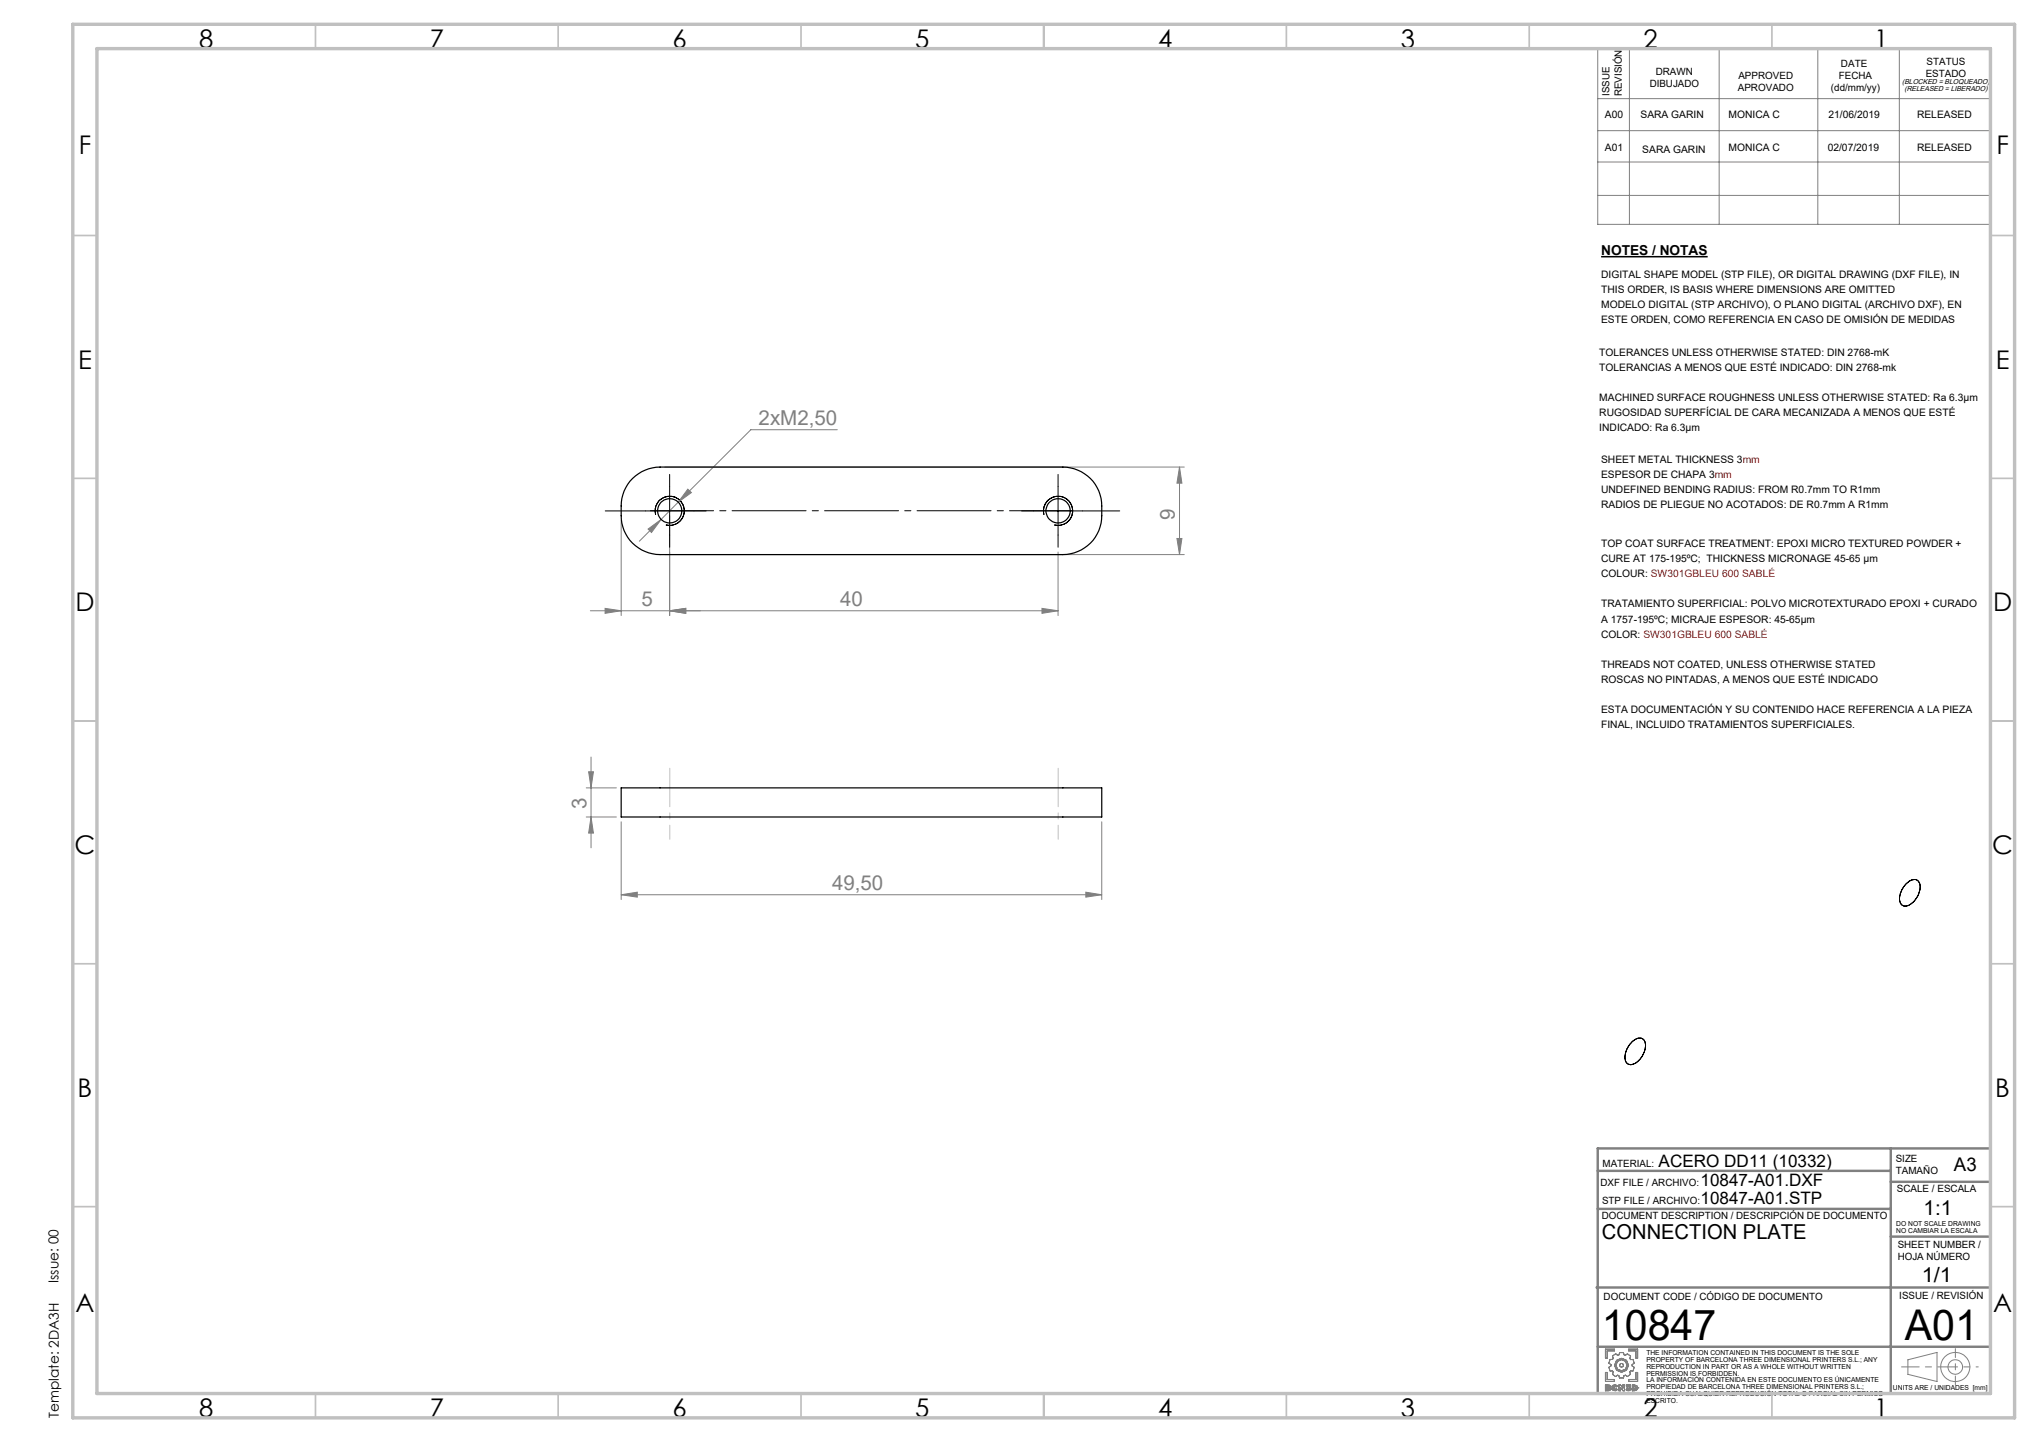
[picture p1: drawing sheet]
<svg xmlns="http://www.w3.org/2000/svg" width="420mm" height="297mm" viewBox="0 0 420 297" stroke-linecap="round" stroke-linejoin="round" font-family="sans-serif">
<path d="M329.8 52.9h22" fill="none" stroke="#000" stroke-width=".32"/>
<g fill="none" stroke="#808080" stroke-width=".21">
<path d="M329.1 10h80.9v36.2h-80.9zM335.6 10v36.2M354.1 10v36.2M374.4 10v36.2M391.2 10v36.2M329.1 20.3h80.9M329.1 26.9h80.9M329.1 33.4h80.9M329.1 40.2h80.9M136.9 96.2h107M172.5 88.5h-17.8l-15 14.9M243 96.2l.5 3.3h-1.1z"/>
<path d="M243 96.2v18M128 107.2v19.6M133.5 109l2.7-2-2 2.7zM136.2 107l-4.5 4.5M136.9 114.2h107M137.9 106.2v20.6M139.7 103.4l-3.5 3.6M141.7 100.7l.7 .8-2.7 1.9zM217.9 113.7v13.1M242.4 110.9h1.1l-.5 3.3zM121.6 125.8h96.3M124.6 125.3l3.4 .5-3.4 .5z"/>
<path d="M137.9 125.8l3.4-.5v1zM214.6 125.3l3.3 .5-3.3 .5zM121.2 159h1l-.5 3.3zM121.7 155.9v18.7M120.8 162.3h6.2M120.8 168.3h6.2M121.7 168.3l.5 3.3h-1zM128 169.3v16M226.9 169.3v16M128 184.3l3.3-.5v1zM128 184.3h98.9M223.7 183.8l3.2 .5-3.2 .5z"/>
<path d="M330.7 277.9h1.8v.3h-1.5v1.5h-.3zM332.1 279.3l.7-.5 .4 .3 .3-.1 .1-.4h.8l.1 .4 .3 .1 .4-.3 .7 .5-.2 .5 .2 .2h.5l.2 .8-.4 .3v.2l.4 .3-.2 .8h-.5l-.2 .2 .1 .5-.6 .4-.4-.3-.3 .1-.1 .5h-.8l-.2-.5-.2-.1-.4 .3-.7-.4 .2-.5-.2-.2h-.5l-.2-.8 .4-.3v-.2l-.4-.3 .2-.8h.5l.2-.2zM335.5 277.9h1.8v1.8h-.3v-1.5h-1.5zM330.7 282.7h.3v1.4h1.5v.4h-1.8zM331 285.5l.4 .1-.4 .1zM331 286l.4 .1-.4 .1zM331.3 285.3l.4 .2M331.3 285.3h.2l.2 .2M331.3 285.3h-.6v1.2l.9-.1 .2-.3M331.4 285.6h.1M331.4 286.1h.1M331.7 285.5l-.2 .3 .3 .3"/>
<path d="M331.7 285.5h.1M331.8 286.1h.1M332 285.9l.2 .3 .4 .3 .6-.3M332 285.9l.3 .5 .5 .1 .4-.3M332 285.9h.1M332.4 285.9l.1 .2 .4-.1M332.4 285.9h.1M332.9 285.7l-.2-.2-.3 .1v.3M332.9 285.7l-.4-.1-.1 .3M332.9 286l.3 .2M333.2 285.5l-.5-.3-.5 .2-.2 .5M333.2 285.5l-.4-.3-.5 .1-.3 .6"/>
<path d="M333.2 285.5l-.3 .2M333.5 285.3h.3l.5 .6v-.6h.3v1.2h-.3l-.5-.7v.7h-.3zM335.1 286l.3 .2 .2-.1-.2 .1zM335.1 286l-.2 .2M335.5 284.1h1.5v-1.4h.3v1.8h-1.8zM335.6 286.1l-.4-.2v-.2l.3-.2h-.5v-.2h.8v.2l-.2 .2 .3 .4M335.6 286.1h.1M335.9 286.1l-.2 .3-.3 .1-.5-.3M335.9 286.1l-.2 .3-.4 .1-.4-.3M335.9 286.1h.1M336.2 285.3l1 .2 .2 .4-.3 .4-.9 .2zM336.5 285.5l.4 .1v.5h-.4z"/>
<path d="M337 285.9h.1M337.4 285.9h.1M393 280.1l6-1.6v6l-6-1.4z"/>
<circle cx="334" cy="281.2" r="1.14"/>
<circle cx="334" cy="281.2" r=".39"/>
<circle cx="334" cy="281.2" r="1.45"/>
<circle cx="402.7" cy="281.6" r="3"/>
<circle cx="402.8" cy="281.5" r="1.49"/>
</g>
<path d="M137.9 97.7v15M217.9 97.7v15M124.7 105.2h20.8M135 106a3 3 0 0 1 2.7-3.8 3 3 0 0 1 3.3 3.3 3 3 0 0 1-3.8 2.6M210.4 105.2h20.2M215.1 106a3 3 0 0 1 2.6-3.8 3 3 0 0 1 3.2 3.3 3 3 0 0 1-3.7 2.6M392.5 182.1a1.9 1.9 0 0 1 2.6-.7 3.2 3.2 0 0 1-.7 4.1 2.08 2.08 0 0 1-2.6 .9 2.32 2.32 0 0 1-.2-2.8zM336.1 214.6a1.68 1.68 0 0 1 2.5-.4 3.7 3.7 0 0 1-1.2 4.4 1.53 1.53 0 0 1-2.4 .2 3.9 3.9 0 0 1 1.1-4.2z" fill="none" stroke="#000" stroke-width=".21"/>
<path d="M134 105.2h87" fill="none" stroke="#000" stroke-width=".21" stroke-dasharray="15.2 1.3 1.3 1.3" stroke-dashoffset="2.2"/>
<path d="M391.7 281.5h11.1" fill="none" stroke="#808080" stroke-width=".21" stroke-dasharray="15.2 1.3 1.3 1.3" stroke-dashoffset="11.6"/>
<path d="M402.8 281.5h4.7" fill="none" stroke="#808080" stroke-width=".21" stroke-dasharray="15.2 1.3 1.3 1.3" stroke-dashoffset="14.8"/>
<path d="M402.8 277.8v7.4" fill="none" stroke="#808080" stroke-width=".21" stroke-dasharray="15.2 1.3 1.3 1.3" stroke-dashoffset="13.4"/>
<path d="M329.1 236.5h80.9v50.5h-80.9zM389.5 236.5v50.5M329.1 249h60.4M329.1 241.2h60.4M389.5 243.4h20.5M389.5 254.7h20.5M328.9 265.2h81.1M329.1 277.4h80.9" fill="none" stroke="#808080" stroke-width=".5"/>
<path d="M138 158.2v14.7M218 158.2v14.7" fill="none" stroke="#c0c0c0" stroke-width=".21" stroke-dasharray="15.2 1.3 1.3 1.3" stroke-dashoffset="7.3"/>
<g fill="none" stroke="#c0c0c0" stroke-width=".35">
<path d="M65 5v5M115 5v5M165 5v5M215 5v5M265 5v5M315 5v5M365 5v5M15 48.5h5M410 48.5h5M15 98.5h5M410 98.5h5M15 148.5h5"/>
<path d="M410 148.5h5M15 198.5h5M410 198.5h5M15 248.5h5M410 248.5h5M65 287v5M115 287v5M165 287v5M215 287v5M265 287v5M315 287v5M365 287v5"/>
</g>
<path d="M15 5h400v287h-400zM20 10h390v277h-390z" fill="none" stroke="#c0c0c0" stroke-width=".7"/>
<g fill="#808080">
<path d="M137.9 125.8l3.4-.5v1zM214.6 125.3l3.3 .5-3.3 .5zM133.5 109l.7 .7 2-2.7zM141.7 100.7l-2 2.7 2.7-1.9zM128 184.3l3.3-.5v1zM223.7 183.8l3.2 .5-3.2 .5z"/>
<path d="M243 96.2l.5 3.3h-1.1zM242.4 110.9h1.1l-.5 3.3zM121.2 159h1l-.5 3.3zM121.7 168.3l.5 3.3h-1z"/>
<path d="M137.9 125.8l3.4-.5v1zM124.6 125.3l3.4 .5-3.4 .5z"/>
</g>
<g fill="none" stroke="#000" stroke-width=".25">
<path d="M130.3 98.6a8.3 8.3 0 0 1 5.7-2.4h82.9a8 8 0 0 1 8 8 9.1 9.1 0 0 1-2.3 7.7 8.3 8.3 0 0 1-5.7 2.3h-82.9a8 8 0 0 1-8-8 9.1 9.1 0 0 1 2.3-7.6zM128 162.3h98.9v6h-98.9z"/>
<circle cx="137.9" cy="105.2" r="2.5"/>
<circle cx="218" cy="105.2" r="2.5"/>
</g>
<g font-size="8.7">
<text x="330" y="275.9">10847</text>
<text x="392.3" y="275.9">A01</text>
</g>
<g font-size="5.3">
<text x="41" y="9.9">8</text>
<text x="88.5" y="9.9">7</text>
<text x="138.5" y="9.9">6</text>
<text x="188.5" y="9.9">5</text>
<text x="238.5" y="9.9">4</text>
<text x="288.5" y="9.9">3</text>
<text x="338.5" y="9.9">2</text>
<text x="386" y="9.9">1</text>
<text x="16.2" y="31.7">F</text>
<text x="411.2" y="31.7">F</text>
<text x="16.1" y="75.9">E</text>
<text x="411.1" y="75.9">E</text>
<text x="15.5" y="125.9">D</text>
<text x="410.5" y="125.9">D</text>
<text x="15.4" y="175.9">C</text>
<text x="410.4" y="175.9">C</text>
<text x="16" y="225.9">B</text>
<text x="411" y="225.9">B</text>
<text x="15.5" y="270.2">A</text>
<text x="410.5" y="270.2">A</text>
<text x="41" y="291.9">8</text>
<text x="88.5" y="291.9">7</text>
<text x="138.5" y="291.9">6</text>
<text x="188.5" y="291.9">5</text>
<text x="238.5" y="291.9">4</text>
<text x="288.5" y="291.9">3</text>
<text x="338.5" y="291.9">2</text>
<text x="386" y="291.9">1</text>
</g>
<g font-size="4.2" fill="#808080">
<text x="156.3" y="87.5">2xM2,50</text>
<text x="242" y="107.1" transform="rotate(-90 242 107.1)">9</text>
<text x="132.2" y="124.8">5</text>
<text x="173.1" y="124.8">40</text>
<text x="120.8" y="166.6" transform="rotate(-90 120.8 166.6)">3</text>
<text x="171.4" y="183.3">49,50</text>
</g>
<g font-size="4.2">
<text x="396.2" y="250.3">1:1</text>
<text x="330" y="255.2">CONNECTION PLATE</text>
<text x="395.8" y="264">1/1</text>
</g>
<text font-size="3.9" x="402.5" y="241.1">A3</text>
<g font-size="3.5">
<text x="341.7" y="240.4">ACERO DD11 (10332)</text>
<text x="350.3" y="244.3">10847-A01.DXF</text>
<text x="350.3" y="247.9">10847-A01.STP</text>
</g>
<g font-size="2.8">
<text x="329.8" y="52.6">NOTES / NOTAS</text>
<text x="12.1" y="264.2" transform="rotate(-90 12.1 264.2)">Issue: 00</text>
<text x="12.2" y="292" transform="rotate(-90 12.2 292)">Template: 2DA3H</text>
</g>
<g font-size="2.1">
<text x="339.8" y="17.9">DIBUJADO</text>
<text x="341.1" y="15.4">DRAWN</text>
<text x="358.1" y="16.3">APPROVED</text>
<text x="378.8" y="16.3">FECHA</text>
<text x="379.2" y="13.8">DATE</text>
<text x="396.7" y="15.8">ESTADO</text>
<text x="396.8" y="13.3">STATUS</text>
<text x="331.5" y="19.8" transform="rotate(-90 331.5 19.8)">ISSUE</text>
<text x="334" y="19.8" transform="rotate(-90 334 19.8)">REVISIÓN</text>
<text x="357.9" y="18.8">APROVADO</text>
<text x="377.1" y="18.8">(dd/mm/yy)</text>
<text x="330.6" y="24.3">A00</text>
<text x="337.9" y="24.3">SARA GARIN</text>
<text x="356.1" y="24.3">MONICA C</text>
<text x="376.6" y="24.3">21/06/2019</text>
<text x="394.9" y="24.3">RELEASED</text>
<text x="330.6" y="31.2">A01</text>
<text x="338.3" y="31.4">SARA GARIN</text>
<text x="356.1" y="31.2">MONICA C</text>
<text x="376.5" y="31.2">02/07/2019</text>
<text x="394.9" y="31.2">RELEASED</text>
<text x="329.8" y="57.2">DIGITAL SHAPE MODEL (STP FILE), OR DIGITAL DRAWING (DXF FILE), IN</text>
<text x="329.8" y="60.3">THIS ORDER, IS BASIS WHERE DIMENSIONS ARE OMITTED</text>
<text x="329.8" y="63.4">MODELO DIGITAL (STP ARCHIVO), O PLANO DIGITAL (ARCHIVO DXF), EN</text>
<text x="329.8" y="66.5">ESTE ORDEN, COMO REFERENCIA EN CASO DE OMISIÓN DE MEDIDAS</text>
<text x="329.4" y="73.2">TOLERANCES UNLESS OTHERWISE STATED: DIN 2768-mK</text>
<text x="329.4" y="76.3">TOLERANCIAS A MENOS QUE ESTÉ INDICADO: DIN 2768-mk</text>
<text x="329.4" y="82.6">MACHINED SURFACE ROUGHNESS UNLESS OTHERWISE STATED: Ra 6.3µm</text>
<text x="329.4" y="85.7">RUGOSIDAD SUPERFÍCIAL DE CARA MECANIZADA A MENOS QUE ESTÉ</text>
<text x="329.4" y="88.8">INDICADO: Ra 6.3µm</text>
<text x="329.8" y="95.4">SHEET METAL THICKNESS 3mm</text>
<text x="329.8" y="98.5">ESPESOR DE CHAPA 3mm</text>
<text x="329.8" y="101.6">UNDEFINED BENDING RADIUS: FROM R0.7mm TO R1mm</text>
<text x="329.8" y="104.7">RADIOS DE PLIEGUE NO ACOTADOS: DE R0.7mm A R1mm</text>
<text x="329.8" y="112.6">TOP COAT SURFACE TREATMENT: EPOXI MICRO TEXTURED POWDER +</text>
<text x="329.8" y="115.7">CURE AT 175-195ºC; THICKNESS MICRONAGE 45-65 µm</text>
<text x="329.8" y="118.9">COLOUR: SW301GBLEU 600 SABLÉ</text>
<text x="329.8" y="125.1">TRATAMIENTO SUPERFICIAL: POLVO MICROTEXTURADO EPOXI + CURADO</text>
<text x="329.8" y="128.2">A 1757-195ºC; MICRAJE ESPESOR: 45-65µm</text>
<text x="329.8" y="131.3">COLOR: SW301GBLEU 600 SABLÉ</text>
<text x="329.8" y="137.6">THREADS NOT COATED, UNLESS OTHERWISE STATED</text>
<text x="329.8" y="140.7">ROSCAS NO PINTADAS, A MENOS QUE ESTÉ INDICADO</text>
<text x="329.8" y="146.9">ESTA DOCUMENTACIÓN Y SU CONTENIDO HACE REFERENCIA A LA PIEZA</text>
<text x="329.8" y="150">FINAL, INCLUIDO TRATAMIENTOS SUPERFICIALES.</text>
<text x="390.5" y="239.4">SIZE</text>
<text x="329.7" y="244.3">DXF FILE / ARCHIVO:</text>
<text x="330.1" y="240.4">MATERIAL:</text>
<text x="390.5" y="241.9">TAMAÑO</text>
<text x="390.7" y="245.6">SCALE / ESCALA</text>
<text x="330" y="251">DOCUMENT DESCRIPTION / DESCRIPCIÓN DE DOCUMENTO</text>
<text x="330" y="247.9">STP FILE / ARCHIVO:</text>
<text x="390.9" y="257.1">SHEET NUMBER /</text>
<text x="390.9" y="259.6">HOJA NÚMERO</text>
<text x="330.3" y="267.7">DOCUMENT CODE / CÓDIGO DE DOCUMENTO</text>
<text x="391.2" y="267.5">ISSUE / REVISIÓN</text>
</g>
<g font-size="1.5">
<text x="391.8" y="17.4">(BLOCKED = BLOQUEADO)</text>
<text x="392.3" y="18.8">(RELEASED = LIBERADO)</text>
</g>
<g font-size="1.4">
<text x="390.6" y="252.5">DO NOT SCALE DRAWING</text>
<text x="390.6" y="253.9">NO CAMBIAR LA ESCALA</text>
<text x="339.1" y="279.1">THE INFORMATION CONTAINED IN THIS DOCUMENT IS THE SOLE</text>
<text x="339.1" y="280.5">PROPERTY OF BARCELONA THREE DIMENSIONAL PRINTERS S.L.; ANY</text>
<text x="339.1" y="281.9">REPRODUCTION IN PART OR AS A WHOLE WITHOUT WRITTEN</text>
<text x="339.1" y="283.3">PERMISSION IS FORBIDDEN.</text>
<text x="339.1" y="284.7">LA INFORMACIÓN CONTENIDA EN ESTE DOCUMENTO ES ÚNICAMENTE</text>
<text x="339.1" y="286.1">PROPIEDAD DE BARCELONA THREE DIMENSIONAL PRINTERS S.L.;</text>
<text x="339.1" y="287.6">PROHIBIDA CUALQUIER REPRODUCIÓN TOTAL O PARCIAL SIN PERMISO</text>
<text x="389.9" y="286.3">UNITS ARE / UNIDADES [mm]</text>
<text x="339.1" y="289">ESCRITO.</text>
</g>
</svg>
